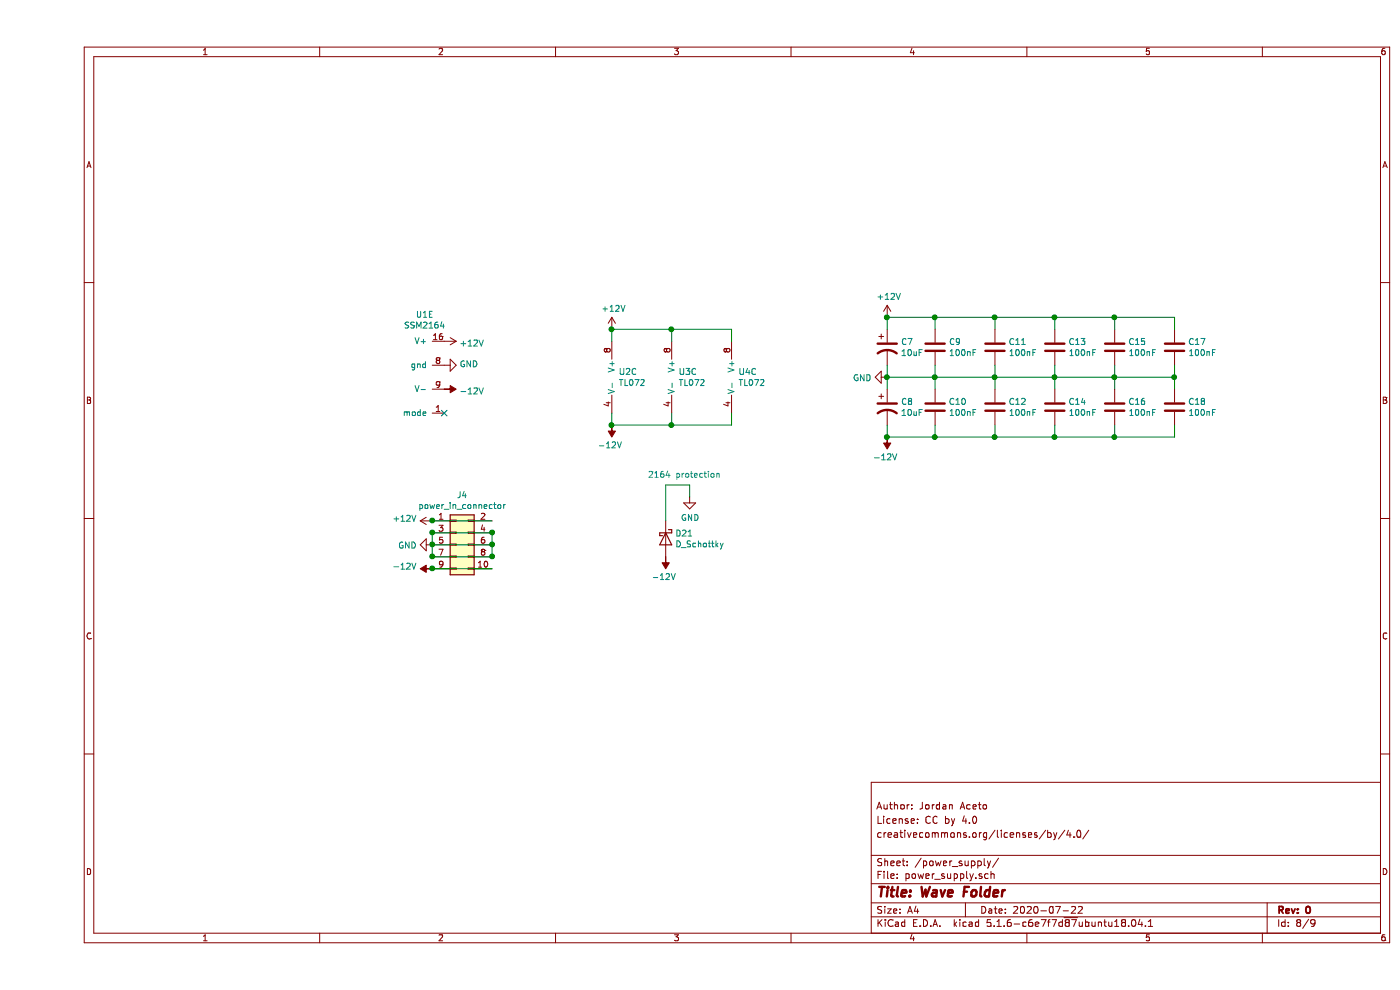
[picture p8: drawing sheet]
EESchema Schematic File Version 4
EELAYER 30 0
EELAYER END
$Descr A4 11693 8268
encoding utf-8
Sheet 8 9
Title "Wave Folder"
Date "2020-07-22"
Rev "0"
Comp ""
Comment1 "creativecommons.org/licenses/by/4.0/"
Comment2 "License: CC by 4.0"
Comment3 "Author: Jordan Aceto"
Comment4 ""
$EndDescr
$Comp
L wave_folder:SSM2164 U1
U 5 1
P 3300 3050
F 0 "U1" H 3237 3475 50  0000 C CNN
F 1 "SSM2164" H 3237 3384 50  0000 C CNN
F 2 "Package_DIP:DIP-16_W7.62mm" H 3400 3250 50  0001 C CNN
F 3 "" H 3400 3250 50  0001 C CNN
	5    3300 3050
	1    0    0    -1  
$EndComp
$Comp
L Amplifier_Operational:TL072 U2
U 3 1
P 4900 3150
F 0 "U2" H 4858 3196 50  0000 L CNN
F 1 "TL072" H 4858 3105 50  0000 L CNN
F 2 "Package_DIP:DIP-8_W7.62mm" H 4900 3150 50  0001 C CNN
F 3 "http://www.ti.com/lit/ds/symlink/tl071.pdf" H 4900 3150 50  0001 C CNN
	3    4900 3150
	1    0    0    -1  
$EndComp
$Comp
L Amplifier_Operational:TL072 U3
U 3 1
P 5400 3150
F 0 "U3" H 5358 3196 50  0000 L CNN
F 1 "TL072" H 5358 3105 50  0000 L CNN
F 2 "Package_DIP:DIP-8_W7.62mm" H 5400 3150 50  0001 C CNN
F 3 "http://www.ti.com/lit/ds/symlink/tl071.pdf" H 5400 3150 50  0001 C CNN
	3    5400 3150
	1    0    0    -1  
$EndComp
$Comp
L Amplifier_Operational:TL072 U4
U 3 1
P 5900 3150
F 0 "U4" H 5858 3196 50  0000 L CNN
F 1 "TL072" H 5858 3105 50  0000 L CNN
F 2 "Package_DIP:DIP-8_W7.62mm" H 5900 3150 50  0001 C CNN
F 3 "http://www.ti.com/lit/ds/symlink/tl071.pdf" H 5900 3150 50  0001 C CNN
	3    5900 3150
	1    0    0    -1  
$EndComp
$Comp
L power:+12V #PWR030
U 1 1
P 4800 2750
F 0 "#PWR030" H 4800 2600 50  0001 C CNN
F 1 "+12V" H 4815 2923 50  0000 C CNN
F 2 "" H 4800 2750 50  0001 C CNN
F 3 "" H 4800 2750 50  0001 C CNN
	1    4800 2750
	1    0    0    -1  
$EndComp
$Comp
L power:+12V #PWR027
U 1 1
P 3400 2850
F 0 "#PWR027" H 3400 2700 50  0001 C CNN
F 1 "+12V" V 3415 2978 50  0000 L CNN
F 2 "" H 3400 2850 50  0001 C CNN
F 3 "" H 3400 2850 50  0001 C CNN
	1    3400 2850
	0    1    1    0   
$EndComp
$Comp
L power:-12V #PWR031
U 1 1
P 4800 3550
F 0 "#PWR031" H 4800 3650 50  0001 C CNN
F 1 "-12V" H 4815 3723 50  0000 C CNN
F 2 "" H 4800 3550 50  0001 C CNN
F 3 "" H 4800 3550 50  0001 C CNN
	1    4800 3550
	-1   0    0    1   
$EndComp
$Comp
L power:-12V #PWR029
U 1 1
P 3400 3250
F 0 "#PWR029" H 3400 3350 50  0001 C CNN
F 1 "-12V" V 3415 3378 50  0000 L CNN
F 2 "" H 3400 3250 50  0001 C CNN
F 3 "" H 3400 3250 50  0001 C CNN
	1    3400 3250
	0    1    1    0   
$EndComp
$Comp
L power:GND #PWR028
U 1 1
P 3400 3050
F 0 "#PWR028" H 3400 2800 50  0001 C CNN
F 1 "GND" V 3405 2922 50  0000 R CNN
F 2 "" H 3400 3050 50  0001 C CNN
F 3 "" H 3400 3050 50  0001 C CNN
	1    3400 3050
	0    -1   -1   0   
$EndComp
Wire Wire Line
	4800 2850 4800 2750
Wire Wire Line
	4800 2750 5300 2750
Wire Wire Line
	5800 2750 5800 2850
Wire Wire Line
	5300 2850 5300 2750
Connection ~ 5300 2750
Wire Wire Line
	5300 2750 5800 2750
Connection ~ 4800 2750
Wire Wire Line
	4800 3450 4800 3550
Wire Wire Line
	4800 3550 5300 3550
Wire Wire Line
	5800 3550 5800 3450
Wire Wire Line
	5300 3450 5300 3550
Connection ~ 5300 3550
Wire Wire Line
	5300 3550 5800 3550
Connection ~ 4800 3550
NoConn ~ 3400 3450
$Comp
L Device:C C9
U 1 1
P 7500 2900
F 0 "C9" H 7615 2946 50  0000 L CNN
F 1 "100nF" H 7615 2855 50  0000 L CNN
F 2 "Capacitor_SMD:C_0805_2012Metric_Pad1.15x1.40mm_HandSolder" H 7538 2750 50  0001 C CNN
F 3 "~" H 7500 2900 50  0001 C CNN
	1    7500 2900
	1    0    0    -1  
$EndComp
$Comp
L Device:C C10
U 1 1
P 7500 3400
F 0 "C10" H 7615 3446 50  0000 L CNN
F 1 "100nF" H 7615 3355 50  0000 L CNN
F 2 "Capacitor_SMD:C_0805_2012Metric_Pad1.15x1.40mm_HandSolder" H 7538 3250 50  0001 C CNN
F 3 "~" H 7500 3400 50  0001 C CNN
	1    7500 3400
	1    0    0    -1  
$EndComp
$Comp
L Device:C C11
U 1 1
P 8000 2900
F 0 "C11" H 8115 2946 50  0000 L CNN
F 1 "100nF" H 8115 2855 50  0000 L CNN
F 2 "Capacitor_SMD:C_0805_2012Metric_Pad1.15x1.40mm_HandSolder" H 8038 2750 50  0001 C CNN
F 3 "~" H 8000 2900 50  0001 C CNN
	1    8000 2900
	1    0    0    -1  
$EndComp
$Comp
L Device:C C12
U 1 1
P 8000 3400
F 0 "C12" H 8115 3446 50  0000 L CNN
F 1 "100nF" H 8115 3355 50  0000 L CNN
F 2 "Capacitor_SMD:C_0805_2012Metric_Pad1.15x1.40mm_HandSolder" H 8038 3250 50  0001 C CNN
F 3 "~" H 8000 3400 50  0001 C CNN
	1    8000 3400
	1    0    0    -1  
$EndComp
$Comp
L Device:C C13
U 1 1
P 8500 2900
F 0 "C13" H 8615 2946 50  0000 L CNN
F 1 "100nF" H 8615 2855 50  0000 L CNN
F 2 "Capacitor_SMD:C_0805_2012Metric_Pad1.15x1.40mm_HandSolder" H 8538 2750 50  0001 C CNN
F 3 "~" H 8500 2900 50  0001 C CNN
	1    8500 2900
	1    0    0    -1  
$EndComp
$Comp
L Device:C C14
U 1 1
P 8500 3400
F 0 "C14" H 8615 3446 50  0000 L CNN
F 1 "100nF" H 8615 3355 50  0000 L CNN
F 2 "Capacitor_SMD:C_0805_2012Metric_Pad1.15x1.40mm_HandSolder" H 8538 3250 50  0001 C CNN
F 3 "~" H 8500 3400 50  0001 C CNN
	1    8500 3400
	1    0    0    -1  
$EndComp
$Comp
L Device:C C15
U 1 1
P 9000 2900
F 0 "C15" H 9115 2946 50  0000 L CNN
F 1 "100nF" H 9115 2855 50  0000 L CNN
F 2 "Capacitor_SMD:C_0805_2012Metric_Pad1.15x1.40mm_HandSolder" H 9038 2750 50  0001 C CNN
F 3 "~" H 9000 2900 50  0001 C CNN
	1    9000 2900
	1    0    0    -1  
$EndComp
$Comp
L Device:C C16
U 1 1
P 9000 3400
F 0 "C16" H 9115 3446 50  0000 L CNN
F 1 "100nF" H 9115 3355 50  0000 L CNN
F 2 "Capacitor_SMD:C_0805_2012Metric_Pad1.15x1.40mm_HandSolder" H 9038 3250 50  0001 C CNN
F 3 "~" H 9000 3400 50  0001 C CNN
	1    9000 3400
	1    0    0    -1  
$EndComp
$Comp
L Device:CP1 C7
U 1 1
P 7100 2900
F 0 "C7" H 7215 2946 50  0000 L CNN
F 1 "10uF" H 7215 2855 50  0000 L CNN
F 2 "Capacitor_THT:CP_Radial_D6.3mm_P2.50mm" H 7100 2900 50  0001 C CNN
F 3 "~" H 7100 2900 50  0001 C CNN
	1    7100 2900
	1    0    0    -1  
$EndComp
$Comp
L Device:CP1 C8
U 1 1
P 7100 3400
F 0 "C8" H 7215 3446 50  0000 L CNN
F 1 "10uF" H 7215 3355 50  0000 L CNN
F 2 "Capacitor_THT:CP_Radial_D6.3mm_P2.50mm" H 7100 3400 50  0001 C CNN
F 3 "~" H 7100 3400 50  0001 C CNN
	1    7100 3400
	1    0    0    -1  
$EndComp
Wire Wire Line
	9000 2750 9000 2650
Wire Wire Line
	9000 2650 8500 2650
Wire Wire Line
	7100 2650 7100 2750
Wire Wire Line
	7500 2750 7500 2650
Connection ~ 7500 2650
Wire Wire Line
	7500 2650 7100 2650
Wire Wire Line
	8000 2750 8000 2650
Connection ~ 8000 2650
Wire Wire Line
	8000 2650 7500 2650
Wire Wire Line
	8500 2750 8500 2650
Connection ~ 8500 2650
Wire Wire Line
	8500 2650 8000 2650
Wire Wire Line
	9000 3050 9000 3150
Wire Wire Line
	9000 3150 8500 3150
Wire Wire Line
	7100 3150 7100 3050
Wire Wire Line
	7100 3150 7100 3250
Connection ~ 7100 3150
Wire Wire Line
	7500 3050 7500 3150
Connection ~ 7500 3150
Wire Wire Line
	7500 3150 7100 3150
Wire Wire Line
	7500 3150 7500 3250
Wire Wire Line
	8000 3050 8000 3150
Connection ~ 8000 3150
Wire Wire Line
	8000 3150 7500 3150
Wire Wire Line
	8000 3150 8000 3250
Wire Wire Line
	8500 3050 8500 3150
Connection ~ 8500 3150
Wire Wire Line
	8500 3150 8000 3150
Wire Wire Line
	8500 3150 8500 3250
Wire Wire Line
	9000 3150 9000 3250
Connection ~ 9000 3150
Wire Wire Line
	9000 3550 9000 3650
Wire Wire Line
	9000 3650 8500 3650
Wire Wire Line
	7100 3650 7100 3550
Wire Wire Line
	7500 3550 7500 3650
Connection ~ 7500 3650
Wire Wire Line
	7500 3650 7100 3650
Wire Wire Line
	8000 3550 8000 3650
Connection ~ 8000 3650
Wire Wire Line
	8000 3650 7500 3650
Wire Wire Line
	8500 3550 8500 3650
Connection ~ 8500 3650
Wire Wire Line
	8500 3650 8000 3650
$Comp
L power:+12V #PWR032
U 1 1
P 7100 2650
F 0 "#PWR032" H 7100 2500 50  0001 C CNN
F 1 "+12V" H 7115 2823 50  0000 C CNN
F 2 "" H 7100 2650 50  0001 C CNN
F 3 "" H 7100 2650 50  0001 C CNN
	1    7100 2650
	1    0    0    -1  
$EndComp
Connection ~ 7100 2650
$Comp
L power:-12V #PWR033
U 1 1
P 7100 3650
F 0 "#PWR033" H 7100 3750 50  0001 C CNN
F 1 "-12V" H 7115 3823 50  0000 C CNN
F 2 "" H 7100 3650 50  0001 C CNN
F 3 "" H 7100 3650 50  0001 C CNN
	1    7100 3650
	-1   0    0    1   
$EndComp
Connection ~ 7100 3650
$Comp
L Connector_Generic:Conn_02x05_Odd_Even J4
U 1 1
P 3500 4550
F 0 "J4" H 3550 4967 50  0000 C CNN
F 1 "power_in_connector" H 3550 4876 50  0000 C CNN
F 2 "Connector_PinHeader_2.54mm:PinHeader_2x05_P2.54mm_Vertical" H 3500 4550 50  0001 C CNN
F 3 "~" H 3500 4550 50  0001 C CNN
	1    3500 4550
	1    0    0    -1  
$EndComp
Wire Wire Line
	3300 4350 3800 4350
Wire Wire Line
	3800 4450 3800 4550
Wire Wire Line
	3800 4550 3800 4650
Connection ~ 3800 4550
Wire Wire Line
	3800 4650 3300 4650
Connection ~ 3800 4650
Wire Wire Line
	3300 4650 3300 4550
Connection ~ 3300 4650
Wire Wire Line
	3300 4550 3300 4450
Connection ~ 3300 4550
Wire Wire Line
	3300 4450 3800 4450
Connection ~ 3300 4450
Connection ~ 3800 4450
Wire Wire Line
	3800 4550 3300 4550
Wire Wire Line
	3300 4750 3800 4750
$Comp
L power:+12V #PWR024
U 1 1
P 3300 4350
F 0 "#PWR024" H 3300 4200 50  0001 C CNN
F 1 "+12V" V 3315 4478 50  0000 L CNN
F 2 "" H 3300 4350 50  0001 C CNN
F 3 "" H 3300 4350 50  0001 C CNN
	1    3300 4350
	0    -1   -1   0   
$EndComp
$Comp
L power:-12V #PWR026
U 1 1
P 3300 4750
F 0 "#PWR026" H 3300 4850 50  0001 C CNN
F 1 "-12V" V 3315 4878 50  0000 L CNN
F 2 "" H 3300 4750 50  0001 C CNN
F 3 "" H 3300 4750 50  0001 C CNN
	1    3300 4750
	0    -1   -1   0   
$EndComp
$Comp
L power:GND #PWR025
U 1 1
P 3300 4550
F 0 "#PWR025" H 3300 4300 50  0001 C CNN
F 1 "GND" V 3305 4422 50  0000 R CNN
F 2 "" H 3300 4550 50  0001 C CNN
F 3 "" H 3300 4550 50  0001 C CNN
	1    3300 4550
	0    1    1    0   
$EndComp
Connection ~ 3300 4350
Connection ~ 3300 4750
$Comp
L Device:C C17
U 1 1
P 9500 2900
F 0 "C17" H 9615 2946 50  0000 L CNN
F 1 "100nF" H 9615 2855 50  0000 L CNN
F 2 "Capacitor_SMD:C_0805_2012Metric_Pad1.15x1.40mm_HandSolder" H 9538 2750 50  0001 C CNN
F 3 "~" H 9500 2900 50  0001 C CNN
	1    9500 2900
	1    0    0    -1  
$EndComp
$Comp
L Device:C C18
U 1 1
P 9500 3400
F 0 "C18" H 9615 3446 50  0000 L CNN
F 1 "100nF" H 9615 3355 50  0000 L CNN
F 2 "Capacitor_SMD:C_0805_2012Metric_Pad1.15x1.40mm_HandSolder" H 9538 3250 50  0001 C CNN
F 3 "~" H 9500 3400 50  0001 C CNN
	1    9500 3400
	1    0    0    -1  
$EndComp
Wire Wire Line
	9500 2750 9500 2650
Wire Wire Line
	9500 2650 9000 2650
Wire Wire Line
	9500 3050 9500 3150
Wire Wire Line
	9500 3150 9000 3150
Wire Wire Line
	9500 3150 9500 3250
Connection ~ 9500 3150
Wire Wire Line
	9500 3550 9500 3650
Wire Wire Line
	9500 3650 9000 3650
Connection ~ 9000 2650
Connection ~ 9000 3650
$Comp
L Device:D_Schottky D21
U 1 1
P 5250 4500
F 0 "D21" V 5204 4580 50  0000 L CNN
F 1 "D_Schottky" V 5295 4580 50  0000 L CNN
F 2 "Diode_THT:D_A-405_P7.62mm_Horizontal" H 5250 4500 50  0001 C CNN
F 3 "~" H 5250 4500 50  0001 C CNN
	1    5250 4500
	0    1    1    0   
$EndComp
$Comp
L power:-12V #PWR043
U 1 1
P 5250 4650
F 0 "#PWR043" H 5250 4750 50  0001 C CNN
F 1 "-12V" H 5265 4823 50  0000 C CNN
F 2 "" H 5250 4650 50  0001 C CNN
F 3 "" H 5250 4650 50  0001 C CNN
	1    5250 4650
	-1   0    0    1   
$EndComp
$Comp
L power:GND #PWR044
U 1 1
P 5450 4150
F 0 "#PWR044" H 5450 3900 50  0001 C CNN
F 1 "GND" H 5455 3977 50  0000 C CNN
F 2 "" H 5450 4150 50  0001 C CNN
F 3 "" H 5450 4150 50  0001 C CNN
	1    5450 4150
	1    0    0    -1  
$EndComp
Wire Wire Line
	5450 4150 5450 4050
Wire Wire Line
	5450 4050 5250 4050
Wire Wire Line
	5250 4050 5250 4350
Text Notes 5100 4000 0    50   ~ 0
2164 protection
$Comp
L power:GND #PWR0101
U 1 1
P 7100 3150
F 0 "#PWR0101" H 7100 2900 50  0001 C CNN
F 1 "GND" V 7105 3022 50  0000 R CNN
F 2 "" H 7100 3150 50  0001 C CNN
F 3 "" H 7100 3150 50  0001 C CNN
	1    7100 3150
	0    1    1    0   
$EndComp
$EndSCHEMATC
